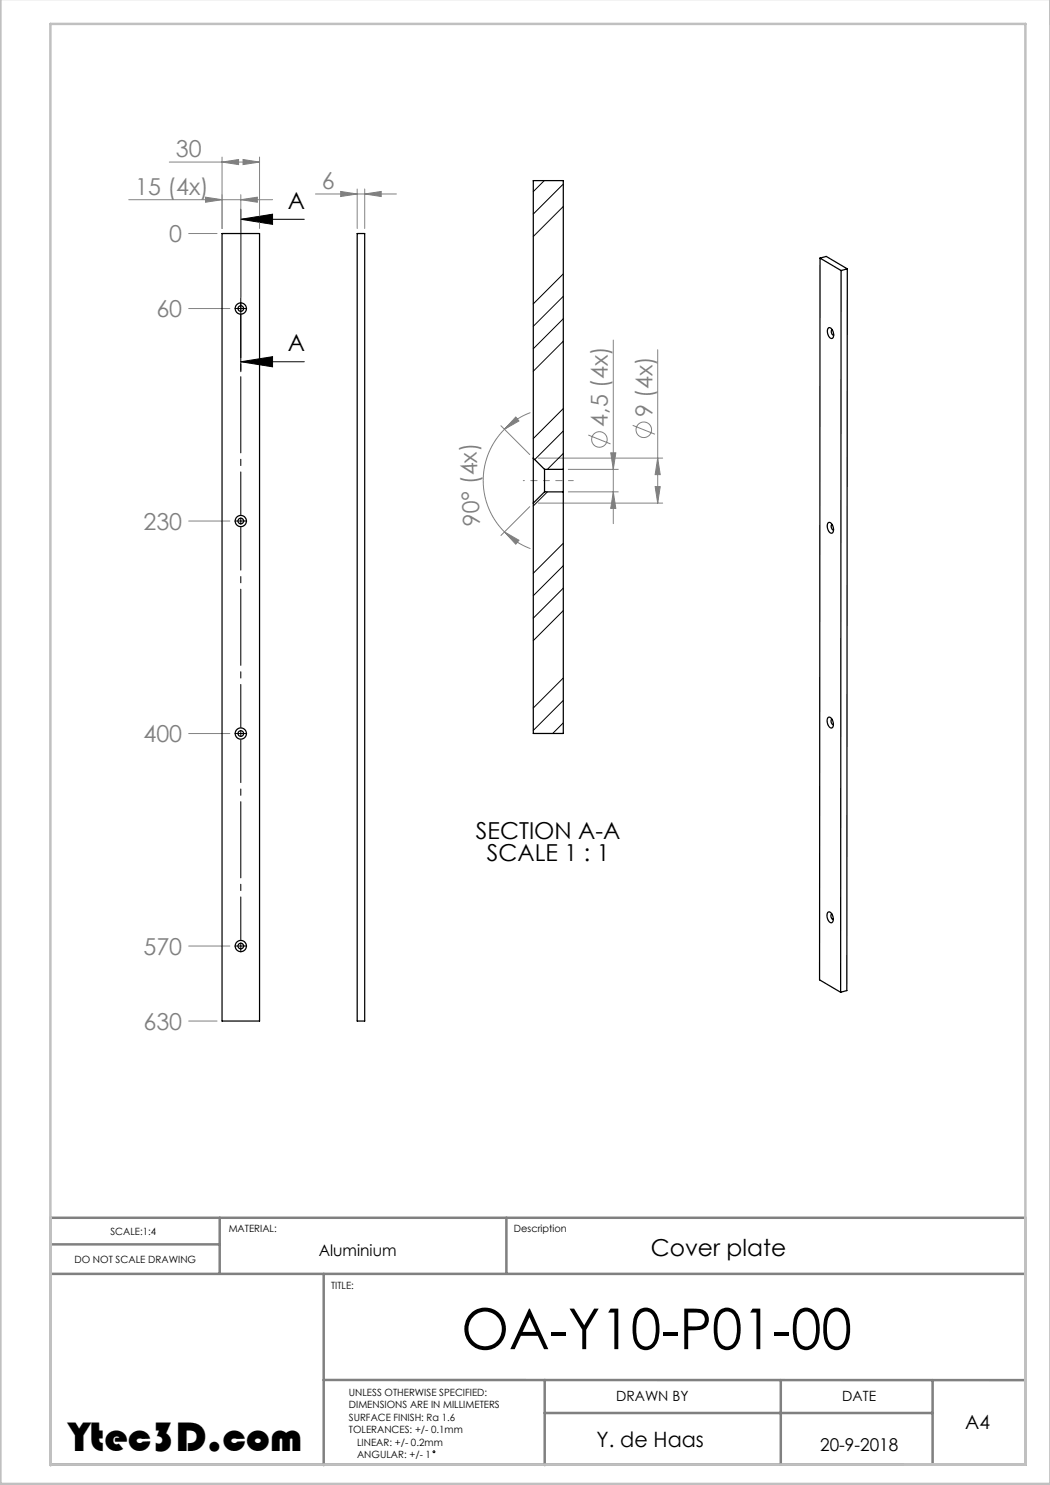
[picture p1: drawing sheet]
<svg xmlns="http://www.w3.org/2000/svg" width="210mm" height="297mm" viewBox="0 0 210 297" stroke-linecap="round" stroke-linejoin="round" font-family="sans-serif">
<g fill="none" stroke="#000" stroke-width=".2">
<path d="M48.2 43.9h12.7M48.2 43.9l6.3-1.1v2.1zM48.2 41.9v32.5M48.2 72.4h12.7M48.2 72.4l6.3-1.1v2.1zM47.5 146.7h1.3M48.2 146.1v1.2"/>
<circle cx="86.8" cy="290.4" r=".19"/>
</g>
<path d="M10.1 248.9h33.8M10.1 254.8h195M43.9 243.6v11.2M64.7 254.8v38.2M101.3 243.6v11.2M64.7 276h140.4M108.9 276v17M156.2 276v16.9M186.5 276v16.9M10.1 292.9h195v-49.3h-195v49.4M108.9 282.6h77.6" fill="none" stroke="#808080" stroke-width=".5"/>
<path d="M.1 -.1v296.9h210M10.1 292.9h195v-288.1h-195v288.2" fill="none" stroke="#c0c0c0" stroke-width=".5"/>
<g fill="none" stroke="#808080" stroke-width=".2">
<path d="M25.8 39.9h28.7M33.9 32.4h18M41.1 39.4l3.3 .5-3.3 .5zM44.4 32.4l3.3-.5v1zM44.4 31.4v14.3M48.2 39.9l3.3-.5v1zM48.2 38.9v20.6M48.6 31.9l3.3 .5-3.3 .5zM51.9 31.4v14.3M63.1 38.8h16.2M68.1 38.3l3.3 .5-3.3 .5zM71.4 37.8v7.9"/>
<path d="M72.9 38.8l3.3-.5v1zM72.9 37.8v7.9M37.7 46.7h5.7M37.7 61.7h8.3M122.7 68v36.7M131.5 69.9v30.7M100.2 85.2l5.7 5.7M100.9 85.9a14.5 14.5 0 0 0 0 20.5M103.2 83.4l.6 .8-2.9 1.7zM106.1 82.5a14.5 14.5 0 0 0-5.2 3.4M107.7 91.6h24.8M113.7 93.9h10"/>
<path d="M113.7 98.4h10M117.7 87l4.4 1.8M122.1 90.6h1.1l-.5 3.3zM122.7 98.4l.5 3.3h-1.1zM126.5 85.1l4.5 1.7M131 97.3h1l-.5 3.3zM131.5 91.6l.5 3.3h-1zM37.7 104.2h8.3M100.9 106.4l2.9 1.6-.6 .8zM100.9 106.4a14.5 14.5 0 0 0 5.2 3.3M105.9 101.3l-5.7 5.8M107.7 100.6h24.8"/>
<path d="M37.7 146.7h8.3M37.7 189.2h8.3M37.7 204.2h5.7"/>
<circle cx="119.9" cy="87.9" r="1.56"/>
<circle cx="128.8" cy="86" r="1.56"/>
</g>
<g fill="none" stroke="#000" stroke-width=".2" stroke-dasharray="15.2 1.3 1.3 1.3">
<path d="M47.5 61.7h-.5M48.2 61.7h.6M48.2 61.7v-.6M48.2 61.7h-.7M48.2 61.7v.6M48.2 61.1v-.6M48.8 61.7h.5M47.5 104.2h-.5M48.2 104.2h.6M48.2 104.2v-.6M48.2 104.2h-.7M48.2 104.2v.6"/>
<path d="M48.8 104.2h.5M47.5 146.7h-.5M48.8 146.7h.5M47.5 189.2h-.5M48.2 189.2h.6M48.2 189.2v-.6M48.2 189.2h-.7M48.2 189.2v.6M48.2 189.8v.6M48.8 189.2h.5"/>
</g>
<path d="M48.2 63v40M48.2 105.5v40M48.2 148v40" fill="none" stroke="#000" stroke-width=".2" stroke-dasharray="15.2 1.3 1.3 1.3" stroke-dashoffset="6.7"/>
<path d="M104.7 96.1h4.2" fill="none" stroke="#808080" stroke-width=".2" stroke-dasharray="15.2 1.3 1.3 1.3" stroke-dashoffset="15"/>
<path d="M114.7 96.1h-5.8" fill="none" stroke="#808080" stroke-width=".2" stroke-dasharray="15.2 1.3 1.3 1.3" stroke-dashoffset="14.3"/>
<path d="M48.2 43.9l6.3-1.1v2.1zM48.2 72.4l6.3-1.1v2.1z" fill="#000"/>
<g fill="#808080">
<path d="M41.1 39.4l3.3 .5-3.3 .5zM48.2 39.9l3.3-.5v1z"/>
<path d="M48.6 31.9l3.3 .5-3.3 .5zM44.4 32.4l3.3-.5v1z"/>
<path d="M122.1 90.6h1.1l-.5 3.3zM122.7 98.4l.5 3.3h-1.1z"/>
<path d="M131.5 91.6l.5 3.3h-1zM131 97.3h1l-.5 3.3z"/>
<path d="M103.2 83.4l.6 .8-2.9 1.7zM100.9 106.4l2.9 1.6-.6 .8z"/>
<path d="M68.1 38.3l3.3 .5-3.3 .5zM72.9 38.8l3.3-.5v1z"/>
</g>
<g fill="none" stroke="#000" stroke-width=".25">
<path d="M44.4 46.7h7.5v157.5h-7.5zM71.4 46.7h1.5v157.5h-1.5zM164 51.6l4.2 2.5M164 51.6l1.2-.3 4.3 2.5M164 51.6l-.1 144.4 4.2 2.5M168.2 54.1l-.1 144.4M169.5 53.8l-.1 144.3-1.3 .4M169.5 53.8l-1.3 .3M165.7 65.6a.98 .98 0 0 1 1 1.1v.3a.54 .54 0 0 1-.4 .7 .54 .54 0 0 1-.6-.5l-.2-1.1zM166.4 65.9a.66 .66 0 0 0 .3 1.1M106.7 91.6v9M106.7 91.6l2.2 2.3"/>
<path d="M106.7 91.6v-55.5h6v57.8M108.9 93.9v4.5M108.9 93.9h3.8M108.9 98.4h3.8M108.9 98.4l-2.2 2.2M112.7 93.9v4.5M112.7 98.4v48.3h-6v-46.1M165.7 104.5a.98 .98 0 0 1 1 1.2v.2a.54 .54 0 0 1-.4 .8 .54 .54 0 0 1-.6-.6l-.2-.8zM166.4 104.9a.66 .66 0 0 0 .3 1.1M165.7 143.5a.98 .98 0 0 1 1 1.1v.3a.54 .54 0 0 1-.4 .7 .54 .54 0 0 1-.7-.5l-.2-1.1zM166.4 143.8a.66 .66 0 0 0 .3 1.1M165.6 182.4a.98 .98 0 0 1 1 1.2l.1 .2a.54 .54 0 0 1-.4 .8 .54 .54 0 0 1-.7-.6l-.2-.8z"/>
<path d="M166.4 182.8a.66 .66 0 0 0 .3 1.1"/>
<circle cx="48.2" cy="61.7" r="1.13"/>
<circle cx="48.2" cy="61.7" r=".56"/>
<circle cx="48.2" cy="104.2" r="1.12"/>
<circle cx="48.2" cy="104.2" r=".56"/>
<circle cx="48.2" cy="146.7" r="1.13"/>
<circle cx="48.2" cy="146.7" r=".56"/>
<circle cx="48.2" cy="189.2" r="1.12"/>
<circle cx="48.2" cy="189.2" r=".56"/>
</g>
<g fill="none" stroke="#000" stroke-width=".2">
<path d="M108.9 36.1l-2.2 2.2M112.7 36.8l-6 6M112.7 54.8l-6 6M112.7 59.3l-6 6M112.7 41.3l-6 6M112.7 63.8l-6 6M112.7 68.2l-6 6M109.5 98.4l-2.8 2.8M112.7 81.7l-6 6M112.7 86.2l-5.8 5.7M112.7 90.7l-3.2 3.2M112.7 108.7l-6 6"/>
<path d="M112.7 113.1l-6 6M112.7 117.6l-6 6M112.7 135.6l-6 6M112.7 122.1l-6 6M112.7 140.1l-6 6M112.7 144.6l-2.2 2.1"/>
</g>
<text font-size="11.3" x="92.3" y="269.8">OA-Y10-P01-00</text>
<text font-size="8.5" x="13.8" y="290.3">Ytec3D.com</text>
<g font-size="4.7" fill="#808080">
<text x="35.1" y="31.4">30</text>
<text x="27" y="38.9">15 (4x)</text>
<text x="64.4" y="37.8">6</text>
<text x="33.9" y="48.5">0</text>
<text x="31.3" y="63.5">60</text>
<text x="130.5" y="83.4" transform="rotate(-90 130.5 83.4)">9 (4x)</text>
<text x="121.6" y="85.3" transform="rotate(-90 121.6 85.3)">4,5 (4x)</text>
<text x="28.7" y="106">230</text>
<text x="96" y="105.1" transform="rotate(-93 96 105.1)">90° (4x)</text>
<text x="28.7" y="148.5">400</text>
<text x="28.7" y="191">570</text>
<text x="28.7" y="206">630</text>
</g>
<g font-size="4.7">
<text x="57.5" y="41.8">A</text>
<text x="57.5" y="70.3">A</text>
<text x="95.2" y="167.7">SECTION A-A</text>
<text x="97.4" y="172.2">SCALE 1 : 1</text>
<text x="130.2" y="251.2">Cover plate</text>
</g>
<text font-size="4.2" x="119.3" y="289.4">Y. de Haas</text>
<text font-size="3.9" x="193.1" y="285.8">A4</text>
<text font-size="3.5" x="164" y="290.3">20-9-2018</text>
<text font-size="3.2" x="63.7" y="251.2">Aluminium</text>
<g font-size="2.8">
<text x="123.2" y="280.2">DRAWN BY</text>
<text x="168.5" y="280.2">DATE</text>
</g>
<g font-size="2">
<text x="22.1" y="246.9">SCALE:1:4</text>
<text x="45.7" y="246.5">MATERIAL:</text>
<text x="102.8" y="246.5">Description</text>
<text x="14.9" y="252.5">DO NOT SCALE DRAWING</text>
<text x="66.2" y="257.7">TITLE:</text>
<text x="69.8" y="279.2">UNLESS OTHERWISE SPECIFIED:</text>
<text x="69.8" y="281.7">DIMENSIONS ARE IN MILLIMETERS</text>
<text x="69.8" y="284.2">SURFACE FINISH: Ra 1.6</text>
<text x="69.8" y="286.7">TOLERANCES: +/- 0.1mm</text>
<text x="71.4" y="291.7">ANGULAR: +/- 1</text>
<text x="71.4" y="289.2">LINEAR: +/- 0.2mm</text>
</g>
</svg>
